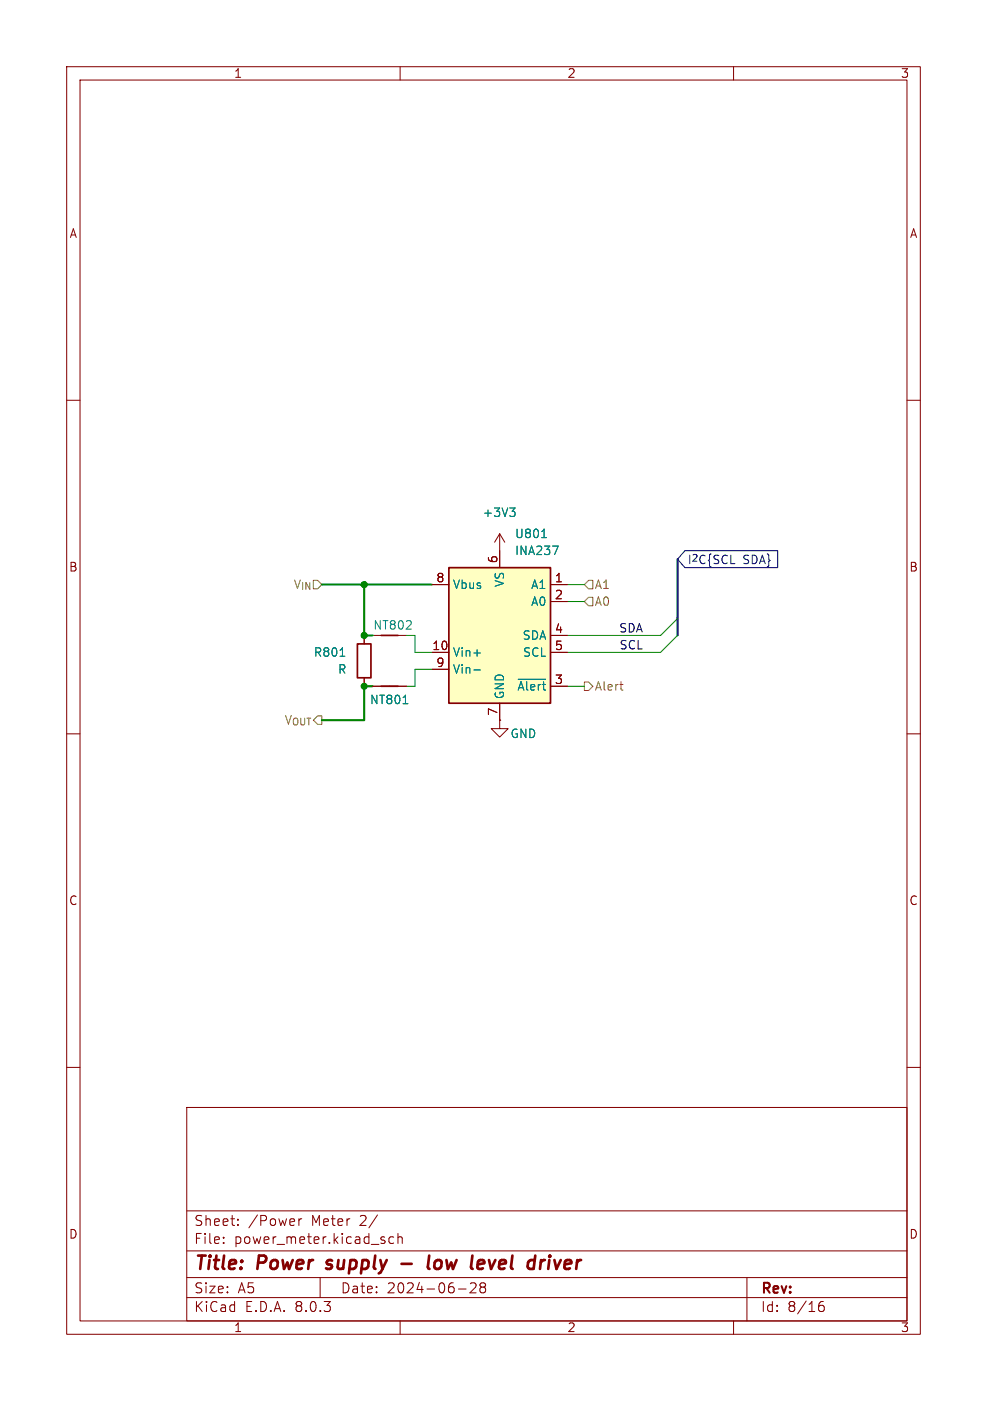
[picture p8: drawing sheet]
<svg xmlns="http://www.w3.org/2000/svg" width="148mm" height="210mm" viewBox="0 0 148 210" stroke-linecap="round" stroke-linejoin="round" font-family="sans-serif">
<g fill="none" stroke="#840000" stroke-width=".15">
<path d="M10 10h128v190h-128zM12 12h124v186h-124zM60 10v2M110 10v2M10 60h2M136 60h2M74.9 80l.8 1.3M74.9 80v2.6M74.9 80l-.7 1.3M10 110h2M55.9 102.9h5.1M136 110h2"/>
<path d="M10 160h2M136 160h2M28 166h108v32h-108zM28 194.5h108M28 191.5h108M28 187.5h108M28 181.5h108M33.5 186.3v.1M33.5 185.5v.1M35.7 183.6v.1M35.7 182.8v.1M44.8 182.7v1"/>
<path d="M45.2 182.7l-.2 .1-.2 .2M48 191.5v3M57.7 186v.3M59 185.5l-.4-.1-.3 .3v.4l.2 .2h.5M59.7 185.5a.37 .37 0 0 1 .6 .1v.8M59.7 184.9v1.5M60 198v2M68.7 193.2h1.2M70.5 192.4l.2-.1 .5 .1a.41 .41 0 0 1 .1 .5l-.8 .9h.9M72.2 192.9l-.2-.2v-.3l.2-.1 .5 .1 .1 .2-.1 .2-.2 .1M72.2 192.9l-.2 .3v.3l.2 .3 .5-.1 .1-.2-.1-.4-.2-.2M72.2 192.9h.3"/>
<path d="M110 198v2M112 191.5v6.5M122.7 196l.3-.3h.5l.1 .3v.3l-.3 .3h-.3l-.3-.3M123.5 195.1a.59 .59 0 0 0-.8 .6"/>
</g>
<path d="M48.9 190.1l.2 .1M49.1 189l-.1 .3 .1 .1M60.2 189.4h1.5M64.4 188.2l-.3 1.7 .3 .3M65.9 188.9a.62 .62 0 0 0-.7 .4v.7a.52 .52 0 0 0 .7 .1M72.4 188.9l.2 .1v.4l-1 .1M81.7 188.9l-.5 .2M82.4 188.9l-.2 1.3M82.5 188.2l-.1 .2M82.5 188.2l-.1 .1v.1M82.5 188.2v.1l-.1 .1" fill="none" stroke="#840000" stroke-width=".4"/>
<path d="M57.1 102.9h2.6" fill="none" stroke="#840000" stroke-width=".25"/>
<path d="M76.4 76.1h.8l-.4 .5M77 76.6l.2 .3v.3l-.2 .2M60.4 105.5h.8" fill="none" stroke="#008484" stroke-width=".15"/>
<path d="M67.3 85.1h15.2v20.3h-15.2z" fill="#ffffc2"/>
<path d="M53.6 96.5h2v5.1h-2zM57.1 95.3h2.6M67.3 85.1h15.2v20.3h-15.2z" fill="none" stroke="#840000" stroke-width=".25"/>
<g fill="none" stroke="#840000" stroke-width=".15">
<path d="M54.6 95.3v1.2M55.9 95.3h5.1M64.8 87.6h2.5M64.8 97.8h2.5M74.9 82.6v2.5M82.5 87.6h2.6M82.5 97.8h2.6M82.5 90.2h2.6M82.5 95.3h2.6M54.6 101.6v1.3M55.9 102.9h5.1M64.8 100.3h2.5"/>
<path d="M74.9 108v1.2h1.3l-1.3 1.3-1.2-1.3h1.2M74.9 108h.1M74.9 105.4v2.6M82.5 102.9h2.6"/>
</g>
<path d="M76.4 76.1h.8l-.4 .5M77 76.6l.2 .3v.3l-.2 .2M51 98.4h.7M71.1 97.9h.9M81.2 80.6h.8M82.9 81.9h.8l-.5 1.2M60.4 105.5h.8M71.1 100.4h.9M77.7 101.8h4.1" fill="none" stroke="#008484" stroke-width=".15"/>
<path d="M88.3 87h.6v1.3h-.6l-.7-.7zM88.3 89.5h.6v1.3h-.6l-.7-.6zM87.6 102.2h.7l.6 .7-.6 .6h-.7zM92.9 102.6h.5M93.3 103.4h.1" fill="none" stroke="#848400" stroke-width=".15"/>
<path d="M102.7 82.5h13.9v2.6h-13.9l-1.1-1.3z" fill="none" stroke="#000084" stroke-width=".15"/>
<path d="M101.6 83.8v11.5" fill="none" stroke="#000084" stroke-width=".3"/>
<path d="M48.3 87.6h16.5M54.6 87.6v7.7h1.3M55.9 102.9h-1.3v5.1h-6.3" fill="none" stroke="#008400" stroke-width=".3"/>
<path d="M61 95.3h1.2v2.5h2.6M85.1 87.6h2.5M85.1 90.2h2.5M101.6 92.7l-2.5 2.6h-14M101.6 95.3l-2.5 2.5h-14M64.8 100.3h-2.6v2.6h-1.2M85.1 102.9h2.5" fill="none" stroke="#008400" stroke-width=".15"/>
<g fill="#008400" stroke="#008400" stroke-width=".15">
<circle cx="54.6" cy="102.9" r=".46"/>
<circle cx="54.6" cy="87.6" r=".46"/>
<circle cx="54.6" cy="95.3" r=".46"/>
</g>
<g font-size="2.8" fill="#840000">
<text x="29" y="190.9">Title:</text>
<text x="38.7" y="190.9">Power</text>
<text x="49.8" y="190.9">supply</text>
<text x="66.6" y="190.9">low</text>
<text x="73.9" y="190.9">level</text>
<text x="83.2" y="190.9">driver</text>
</g>
<g font-size="2.1" fill="#840000">
<text x="29" y="184">Sheet:</text>
<text x="37.2" y="184">/Power</text>
<text x="46.7" y="184">Meter</text>
<text x="54.1" y="184">2/</text>
<text x="29" y="186.7">File:</text>
<text x="35.1" y="186.7">power_meter.kicad_sch</text>
<text x="29" y="196.9">KiCad</text>
<text x="29" y="194.1">Size:</text>
<text x="35.7" y="194.1">A5</text>
<text x="36.7" y="196.9">E.D.A.</text>
<text x="44.3" y="196.9">8.0.3</text>
<text x="51" y="194.1">Date:</text>
<text x="58" y="194.1">2024-06-28</text>
<text x="114" y="194.3">Rev:</text>
<text x="114" y="196.9">Id:</text>
<text x="118.1" y="196.9">8/16</text>
</g>
<g font-size="1.8" fill="#840000">
<text x="35" y="11.9">1</text>
<text x="85" y="11.9">2</text>
<text x="135" y="11.9">3</text>
<text x="10.3" y="35.9">A</text>
<text x="136.3" y="35.9">A</text>
<text x="10.3" y="85.9">B</text>
<text x="65.3" y="87.4">8</text>
<text x="74.7" y="84.5" transform="rotate(-90 74.7 84.5)">6</text>
<text x="83.1" y="87.4">1</text>
<text x="83.1" y="89.9">2</text>
<text x="136.3" y="85.9">B</text>
<text x="83.1" y="95">4</text>
<text x="64.7" y="97.5">10</text>
<text x="65.3" y="100.1">9</text>
<text x="83.1" y="97.5">5</text>
<text x="74.7" y="107.4" transform="rotate(-90 74.7 107.4)">7</text>
<text x="83.1" y="102.6">3</text>
<text x="10.3" y="135.9">C</text>
<text x="136.3" y="135.9">C</text>
<text x="10.3" y="185.9">D</text>
<text x="136.3" y="185.9">D</text>
<text x="35" y="199.9">1</text>
<text x="85" y="199.9">2</text>
<text x="135" y="199.9">3</text>
</g>
<g font-size="1.8" fill="#008484">
<text x="72.3" y="77.7">+3V3</text>
<text x="77.1" y="80.9">U801</text>
<text x="77.1" y="83.4">INA237</text>
<text x="67.8" y="88.5">Vbus</text>
<text x="75.8" y="88.1" transform="rotate(-90 75.8 88.1)">VS</text>
<text x="79.5" y="88.5">A1</text>
<text x="55.9" y="94.6">NT802</text>
<text x="79.5" y="91">A0</text>
<text x="47" y="98.7">R801</text>
<text x="50.6" y="101.2">R</text>
<text x="67.8" y="98.7">Vin+</text>
<text x="67.8" y="101.2">Vin-</text>
<text x="78.3" y="96.1">SDA</text>
<text x="78.3" y="98.7">SCL</text>
<text x="55.4" y="105.8">NT801</text>
<text x="75.8" y="104.9" transform="rotate(-90 75.8 104.9)">GND</text>
<text x="77.5" y="103.7">~{Alert}</text>
<text x="76.4" y="110.8">GND</text>
</g>
<g font-size="1.8" fill="#848400">
<text x="43.9" y="88.5">V_{IN}</text>
<text x="89.1" y="88.5">A1</text>
<text x="89.1" y="91">A0</text>
<text x="89.1" y="103.7">Alert</text>
<text x="42.6" y="108.8">V_{OUT}</text>
</g>
<text font-size="1.8" fill="#000084" x="103" y="84.8">I^{2}C{SCLSDA}</text>
<g font-size="1.8">
<text x="92.7" y="94.9">SDA</text>
<text x="92.8" y="97.4">SCL</text>
</g>
</svg>
